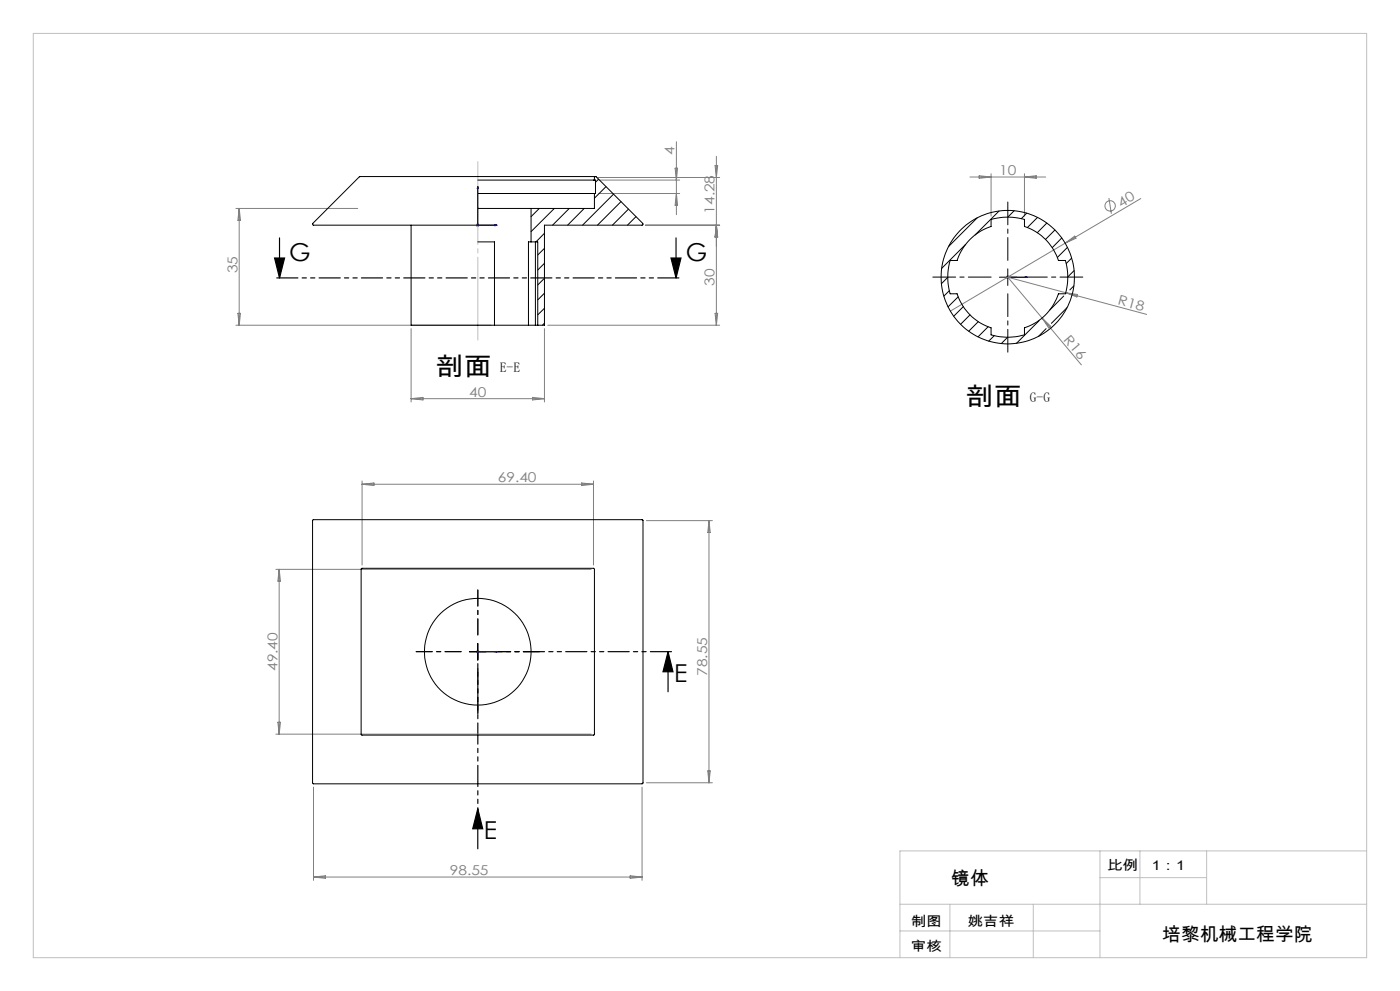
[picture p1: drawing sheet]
<svg xmlns="http://www.w3.org/2000/svg" width="420mm" height="297mm" viewBox="0 0 420 297" stroke-linecap="round" stroke-linejoin="round" font-family="sans-serif">
<g fill="none" stroke="#808080" stroke-width=".3">
<path d="M179.3 53.2h36.6M179.6 54h24.3M179.6 58h24.3M202.5 50.4h.8l-.4 3.6zM202.9 42.5v21.8M202.9 58l.4 3.5h-.8zM214.5 49.6h.8l-.4 3.6zM214.9 46.8v50.7M291 53.1h22.7M293.8 52.7l3.5 .4-3.5 .3zM297.3 52.1v12.7M307.3 52.1v12.7"/>
<path d="M307.3 53.1l3.6-.4v.7zM332.7 59.3l.7 4.8M342.2 59.5l-57.1 33.7M70.8 62.5h36.5M71.8 62.5v35M71.8 62.5l.3 3.5h-.7zM142.8 67.5h1M143 67.1l.7 .7M143.3 67v1M143.7 67.1l-.7 .7M193.6 67.5h22.3M214.9 67.5l.4 3.5h-.8z"/>
<path d="M319.5 72.9l2.9-2.1 .4 .6zM70.8 97.5h76.5M71.4 93.9h.7l-.3 3.6zM123.3 98.5v22M163.3 98.5v22M164.3 97.5h51.6M214.5 93.9h.8l-.4 3.6zM301.8 83.1h1M302 82.7l.7 .7M302.3 82.5v1.1M302.7 82.7l-.7 .7M312.6 95.3l2.6 2.5-.6 .5z"/>
<path d="M319.7 87.7l-17.4-4.6 22.1 26.3M319.7 87.7l24.3 6.5M319.7 87.7l3.6 .6-.3 .7zM123.3 119.5h40M123.3 119.5l3.6-.4v.8zM159.8 119.1l3.5 .4-3.5 .4zM108.6 144.1v25.2M108.6 145.1h69.4M108.6 145.1l3.6-.4v.8zM174.5 144.7l3.5 .4-3.5 .4zM178 144.1v25.2M193.9 156h19.8"/>
<path d="M212.7 156v78.6M212.7 156l.4 3.6h-.8zM82.8 170.6h94.5M83.7 170.6v49.4M83.7 170.6l.4 3.6h-.7zM142.8 195.3h1M143 195l.7 .7M143.3 194.8v1M143.7 195l-.7 .7M83.4 216.5h.7l-.4 3.5zM82.8 220h94.5M94.1 235.9v27.9"/>
<path d="M192.6 235.9v27.9M193.9 234.6h19.8M212.3 231h.8l-.4 3.6zM94.1 262.9h98.5M94.1 262.9l3.5-.4v.7zM189.1 262.5l3.5 .4-3.5 .3z"/>
<circle cx="333" cy="61.7" r="1.55"/>
</g>
<path d="M82.4 77.3h3l-1.5 6zM83.9 71.3v12M201.3 77.3h3l-1.5 6zM202.8 71.3v12M200.4 195.3l1.5 6h-3zM200.4 195.3v12M143.3 242.4l1.5 6h-3zM143.3 242.4v12" fill="none" stroke="#000" stroke-width=".35"/>
<path d="M143.3 55.9v11.6h5.8M143.3 55.9l.2 .6h-.3zM148.6 67.3l.5 .2-.5 .1zM302.2 83.1h.3zM302.3 83.1h.1M302.3 83.1h5.8M308.1 83.1h-.5h.5M143.2 195.3h.3zM143.3 195.3h.1M143.3 195.3h5.8M149.1 195.3h-.5h.5" fill="none" stroke="#00f" stroke-width=".3"/>
<path d="M302.3 78v-17.5M297.3 83h-17.5M302.3 88v17.5M307.3 83h17.5" fill="none" stroke="#000" stroke-width=".3" stroke-dasharray="30.5 1.3 1.3 1.3" stroke-dashoffset="23.6"/>
<path d="M138.3 195.3h-13.5M143.3 190.3v-13.5M148.3 195.3h13.5M143.3 200.3v13.5" fill="none" stroke="#000" stroke-width=".3" stroke-dasharray="30.5 1.3 1.3 1.3" stroke-dashoffset="25.6"/>
<path d="M299.8 83.1h5M302.3 80.6v4.9M140.8 195.3h5M143.3 192.8v5" fill="none" stroke="#000" stroke-width=".3"/>
<path d="M143.3 195.3h59.1" fill="none" stroke="#000" stroke-width=".35" stroke-dasharray="6.3 1.3 1.3 1.3 1.3 1.3" stroke-dashoffset="-1"/>
<path d="M143.3 195.3v49.1" fill="none" stroke="#000" stroke-width=".35" stroke-dasharray="6.3 1.3 1.3 1.3 1.3 1.3" stroke-dashoffset="4"/>
<path d="M204.8 83.3h-122.9" fill="none" stroke="#000" stroke-width=".35" stroke-dasharray="6.3 1.3 1.3 1.3 1.3 1.3" stroke-dashoffset="-1.1"/>
<path d="M143.3 101.9v-53.5" fill="none" stroke="#c0c0c0" stroke-width=".3" stroke-dasharray="30.5 1.3 1.3 1.3" stroke-dashoffset="5.6"/>
<path d="M10 10h400v277h-400zM330 255v32M342 255v16M362 255v16M410 255h-140v32M270 271h140M270 279h60M285 271v16M310 271v16M330 263h32" fill="none" stroke="#c0c0c0" stroke-width=".3"/>
<g fill="#000">
<path d="M201.3 77.3h3l-1.5 6zM82.4 77.3h3l-1.5 6z"/>
<path d="M200.4 195.3l1.5 6h-3zM143.3 242.4l1.5 6h-3z"/>
</g>
<g fill="#00f">
<path d="M148.6 195.3h.5zM143.2 195.3h.3z"/>
<path d="M148.6 67.3l.5 .2-.5 .1zM143.3 55.9l.2 .6h-.3zM148.6 67.3l.5 .2-.5 .1zM143.3 55.9l.2 .6h-.3zM307.6 83.1h.5zM302.2 83.1h.3zM307.6 83.1h.5zM302.2 83.1h.3z"/>
</g>
<g fill="none" stroke="#000" stroke-width=".3">
<path d="M143.3 54h35M178.3 54l.1-1 .4-.1 14 14.1 .1 .3-.2 .2h-29.4v30h-2M178.3 58v4.5h-19M178.3 54h.3v4h-35.3M178.6 52.9h-70.7l-14.1 14.2 .2 .4h49.3M179.6 53.7l-1 .9M181.8 55.9l-3.5 3.5M184 58.2l-9.2 9.3M123.3 67.5v30h25M143.3 72.5h5v25M143.3 62.5h16M159.3 72.5h-.8v25"/>
<path d="M159.3 62.5v10M159.3 72.5h2v25M160.6 72.5v25M161.8 62.5l-2.5 2.4M163.3 69.9l-2.5 2.6M163.3 74.4l-2 2M163.3 78.9l-2 2M166.3 62.5l-7 6.9M170.8 62.5l-5 5M175.3 62.5l-5 5M186.3 60.4l-7.1 7.1M188.5 62.7l-4.8 4.8"/>
<path d="M190.8 64.9l-2.6 2.6M192.9 67.3l-.1 .1M289.7 73.2l-7.2 7.2M291 71.8a16.2 16.2 0 0 1 6.3-3.9v-2.1a18.9 18.9 0 0 1 10 0v2.1a16 16 0 0 1 10.2 10.2h2.1a17.9 17.9 0 0 1 0 9.9h-2.1a16 16 0 0 1-10.2 10.2v2.2a18 18 0 0 1-10 0v-2.2a16 16 0 0 1-10.2-10.2h-2.1a17.9 17.9 0 0 1 0-9.9h2.1a16.5 16.5 0 0 1 3.9-6.3zM293.2 65.3l-8.6 8.6M299.7 63.2l-7.2 7.2M304.3 63.1l-1.9 1.9M308 63.9l-1.6 1.6M311.3 65.2l-3.1 3M314 66.8l-2.8 2.9M316.5 68.9l-2.8 2.9M318.5 71.3l-2.8 2.9"/>
<path d="M320.2 74.2l-3 2.9M321.5 77.4l-1.6 1.6M148.3 97.5h10.2M158.5 97.5h2.1M160.6 97.5h.7M163.3 83.4l-2 2M163.3 87.9l-2 2M163.3 92.4l-2 2M163.3 96.9l-.6 .6M284.3 83.1l-1.9 1.9M284.8 87.1l-1.7 1.7M287.4 89l-3 3"/>
<path d="M289 91.9l-2.9 2.9M291 94.4l-2.8 2.8M293.5 96.4l-2.9 2.9M296.4 97.9l-3 3.1M311.8 96.1l-6.9 6.8M313.8 98.5l-2.3 2.4M319.1 88.7l-4.1 4.2M320.1 92.2l-4.7 4.7M322.2 85.7l-1.2 1.2M322.2 81.1l-1.9 1.9M298.3 100.6l-1.7 1.6M302.3 101.1l-1.9 1.9"/>
<path d="M93.8 155.8h99l.1 79h-99zM108.4 170.5l69.9-.1v49.8h-69.9z"/>
<circle cx="302.3" cy="83.1" r="20"/>
<circle cx="143.3" cy="195.3" r="16"/>
</g>
<g font-size="7.4">
<text x="86.8" y="78.3">G</text>
<text x="205.7" y="78.3">G</text>
<text x="130.7" y="112.3">剖面</text>
<text x="289.6" y="121.3">剖面</text>
<text x="202.2" y="204.3">E</text>
<text x="145.1" y="251.4">E</text>
</g>
<g font-size="5.6">
<text x="285.4" y="265.3">镜体</text>
<text x="348.7" y="282.1">培黎机械工程学院</text>
</g>
<g font-size="4.1" fill="#808080">
<text x="202.4" y="46.3" transform="rotate(-90 202.4 46.3)">4</text>
<text x="299.8" y="52.5">10</text>
<text x="214.4" y="64.1" transform="rotate(-90 214.4 64.1)">14.28</text>
<text x="336.4" y="62.2" transform="rotate(-31 336.4 62.2)">40</text>
<text x="71.2" y="81.9" transform="rotate(-90 71.2 81.9)">35</text>
<text x="214.4" y="85.7" transform="rotate(-90 214.4 85.7)">30</text>
<text x="335.2" y="91.3" transform="rotate(15 335.2 91.3)">R18</text>
<text x="318.9" y="101.9" transform="rotate(50 318.9 101.9)">R16</text>
<text x="140.8" y="118.9">40</text>
<text x="149.3" y="144.6">69.40</text>
<text x="83.2" y="201.1" transform="rotate(-90 83.2 201.1)">49.40</text>
<text x="212.1" y="202.6" transform="rotate(-90 212.1 202.6)">78.55</text>
<text x="134.9" y="262.3">98.55</text>
</g>
<g font-size="4.1">
<text x="149.9" y="111.4">E-E</text>
<text x="308.9" y="120.5">G-G</text>
<text x="332.1" y="260.8">比例</text>
<text x="345.6" y="260.8">1：1</text>
<text x="273.2" y="277.6">制图</text>
<text x="290.3" y="277.6">姚吉祥</text>
<text x="273.2" y="285.1">审核</text>
</g>
</svg>
